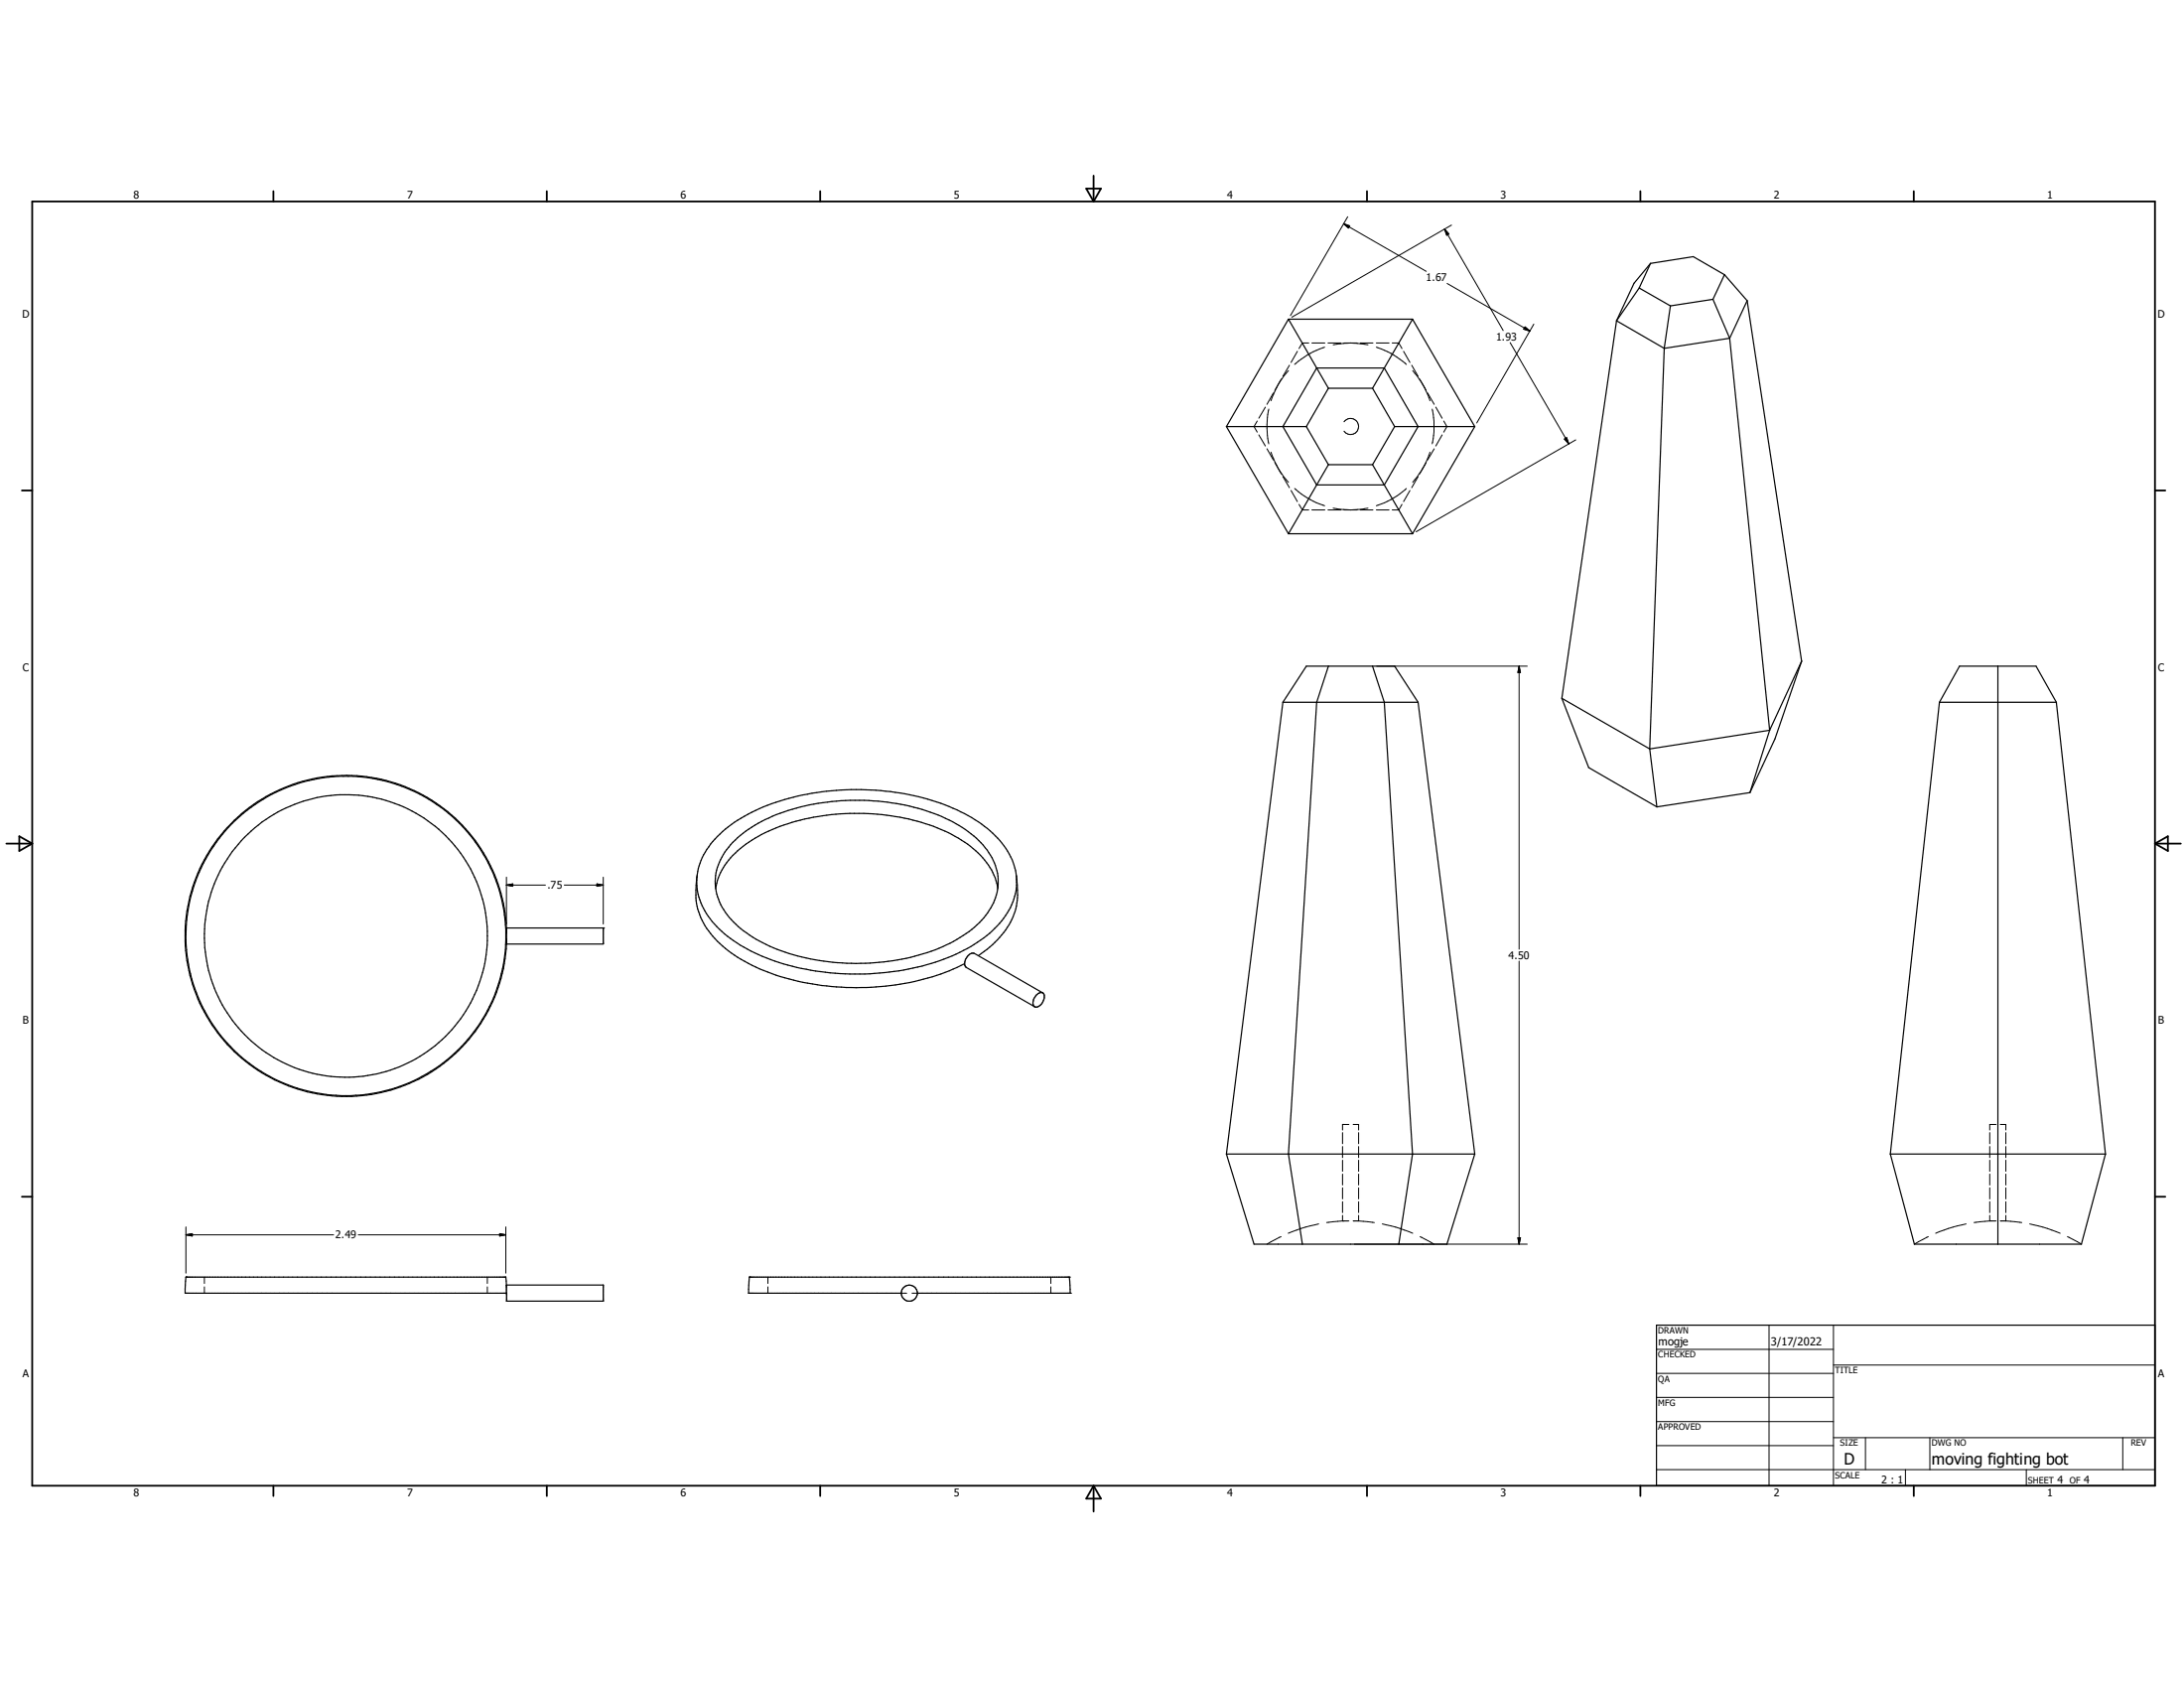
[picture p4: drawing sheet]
<svg xmlns="http://www.w3.org/2000/svg" width="279mm" height="216mm" viewBox="0 0 279 216" stroke-linecap="round" stroke-linejoin="round" font-family="sans-serif">
<g fill="none" stroke="#000" stroke-width=".13">
<path d="M171.9 28.6l10.6 6.1M171.9 28.6l.8 .3-.2 .3zM172.4 27.7l-7.3 12.7M184.8 29.3l7.5 13M184.8 29.3l.6 .6-.3 .2zM185.1 36.3l10.6 6M185.7 28.8l-20.4 11.8M160.8 53.8l-.4 .8 .4 .7M161 55.6l.9 1.4M161.9 52.1l-.9 1.4M162.1 57.4l.8 1.4M162.3 52.3a10.7 10.7 0 0 0 0 4.5"/>
<path d="M162.6 57.8a10.5 10.5 0 0 0 2.2 3.9M162.9 50.3l-.8 1.4M163.1 59.2l.8 1.4M163.9 48.5l-.8 1.4M164.8 47.4a10.3 10.3 0 0 0-2.2 3.9M165 46.7l-.9 1.4M166 44.9l-.8 1.5M167.4 43.9h-.8l-.4 .7M167.8 43.9h1.7M169.5 44.4a10.5 10.5 0 0 0-3.9 2.2M169.9 43.9h1.6M170.6 44.1a11.8 11.8 0 0 1 4.4 0"/>
<path d="M172 54a1.02 1.02 0 0 1 1.5-.2 1.02 1.02 0 0 1 0 1.5 1.02 1.02 0 0 1-1.5-.2M172 43.9h1.6M174 43.9h1.6M176.1 44.4a10.1 10.1 0 0 1 3.8 2.2M176.1 43.9h1.6M178.1 43.9h.8l.5 .7M179.6 44.9l.8 1.5M180.6 46.7l.8 1.4M180.7 47.4l1.3 1.8M181.6 48.5l.4 .7M182 49.2l.9 2.1M182 49.2l.4 .7"/>
<path d="M182.4 59.2l-.8 1.4M182.6 50.3l.9 1.4M182.9 57.8a10.9 10.9 0 0 1-2.2 3.9M183.2 52.3l.3 1.6v1.3l-.3 1.6M183.5 57.4l-.9 1.4M183.7 52.1l.8 1.4M184.5 55.6l-.8 1.4M184.7 53.8l.4 .8-.4 .7M193.2 43.8l7.5 13M195.1 41.8l.6 .5-.8-.2zM196.2 41.5l-7.3 12.6M200.1 56.2l.3-.2 .3 .8z"/>
<path d="M201.6 56.3l-20.4 11.7M164.1 61l.9 1.4M165.2 62.7l.8 1.5M165.6 62.5a10.6 10.6 0 0 0 3.9 2.2M166.2 64.5l.4 .7h.8M167.8 65.2h1.7M169.9 65.2h1.6M170.6 65a11 11 0 0 0 4.4 0M172 65.2h1.6M174 65.2h1.6M176.1 65.2h1.6M179.4 64.5l-.5 .7h-.8"/>
<path d="M179.9 62.5a10.4 10.4 0 0 1-3.8 2.2M180.4 62.7l-.8 1.5M181.4 61l-.8 1.4M176.1 85.2h19.3M194.3 85.2v36.2M194.3 85.2l.2 .8h-.3zM64.8 118.7v.7M64.8 112.2v6M64.8 113.2h5M64.8 113.2l.8-.1v.3zM72.2 113.2h5M76.4 113.1l.8 .1-.8 .2z"/>
<path d="M77.2 112.2v6M64.8 120.1v.6M194.3 122.9v36.2M23.8 157.9h18.9M23.8 157.9l.8-.1v.3zM23.8 156.9v5.9M45.8 157.9h18.9M63.9 157.8l.8 .1-.8 .2zM64.7 156.9v5.9M163.9 158.2l-1.8 .9M168.7 156.5l-2.3 .6-1.6 .6M171.8 156.2h.1"/>
<path d="M171.8 143.8h.1M171.8 143.8v.7M171.8 144.9v1.4M171.8 146.6v1.5M171.8 148.4v1.4M171.8 150.2v1.4M171.8 151.9v1.4M171.8 153.7v1.4M171.8 155.5v.7M171.8 156.2l-2.1 .2M171.8 156.2h.6M171.8 143.8h.6"/>
<path d="M172.4 156.2h.1M172.4 143.8h.1M173.1 156.2h.1M173.1 143.8h.1M173.1 156.2h.7M173.1 143.8h.7v.7M173.3 159.1h22.1M173.8 144.9v1.4M173.8 146.6v1.5M173.8 148.4v1.4M173.8 150.2v1.4M173.8 151.9v1.4"/>
<path d="M173.8 153.7v1.4M173.8 155.5v.7M173.8 156.2l2 .2M176.8 156.5l1.7 .4 2.2 .8M181.7 158.2l1.8 .9M194.2 158.3h.3l-.2 .8zM246.7 158.2l-1.8 .9M251.5 156.5l-1.7 .4-2.2 .8M254.5 156.2h.7M254.5 144.9v1.4M254.5 146.6v1.5M254.5 148.4v1.4"/>
<path d="M254.5 150.2v1.4M254.5 151.9v1.4M254.5 153.7v1.4M254.5 155.5v.7M254.5 156.2l-2 .2M255.2 156.2h.1M255.2 143.8h.1M255.2 143.8h-.7v.7M255.9 156.2h.1M255.9 143.8h.1M255.9 156.2h.7M255.9 143.8h.7v.7"/>
<path d="M256.6 144.9v1.4M256.6 146.6v1.5M256.6 148.4v1.4M256.6 150.2v1.4M256.6 151.9v1.4M256.6 153.7v1.4M256.6 155.5v.7M256.6 156.2l2 .2M259.7 156.5l1.6 .4 2.3 .8M264.5 158.2l1.8 .9M26.1 163.3v.9M26.1 164.6v.8"/>
<path d="M62.3 163.3v.9M62.3 164.6v.8M64.8 165.4v.3M64.8 166.1v.3M98.2 163.3v.9M98.2 164.6v.8M115.3 165.4h.7M116.7 165.4h.7M134.4 163.3v.9M134.4 164.6v.8M211.9 172.6h22.7M211.9 175.7h22.7"/>
<path d="M211.9 178.7h22.7M226.3 169.5v20.5M234.6 174.6h41.1M234.6 169.5v20.5M211.9 181.8h22.7M211.9 184.9h22.7M211.9 188h63.8M234.6 183.9h41.1M238.6 183.9v4.1M243.8 188v2M246.9 183.9v4.1M259.2 188v2"/>
<path d="M271.6 183.9v4.1"/>
</g>
<g fill="none" stroke="#000" stroke-width=".15">
<path d="M209.7 36.8l-2.9 4.2M209.7 36.8l4 2.3M211.2 33.7l5.4-.9 4 2.3M211.2 33.7l-2.2 2.5-2.2 4.8M211.2 33.7l-1.5 3.1M213.7 39.1l-.8 5.5M219.1 38.3l2.2 5M219.1 38.3l-5.4 .8M220.6 35.1l2.9 3.4M220.6 35.1l-1.5 3.2M223.5 38.5l-2.2 4.8M223.5 38.5l7 46.1"/>
<path d="M156.9 54.6h10.2M156.9 54.6l7.9 13.7M164.8 40.8h15.9M164.8 40.8l3.6 6.3M164.8 40.8l-7.9 13.8M167.1 54.6l2.8 4.8M168.4 47.1h8.7l4.3 7.5-4.3 7.4M168.4 47.1l1.5 2.6M168.4 47.1l-4.3 7.5 4.3 7.4h8.7M169.9 49.7h5.7M169.9 49.7l-2.8 4.9M169.9 59.4l-5.1 8.9"/>
<path d="M169.9 59.4h5.7M175.6 49.7l2.8 4.9M175.6 59.4l1.5 2.6M178.4 54.6h10.3M178.4 54.6l-2.8 4.8M180.7 40.8l8 13.8M180.7 40.8l-5.1 8.9M188.7 54.6l-8 13.7M206.8 41l-7 48.3M206.8 41l6.1 3.6M212.9 44.6l-1.8 51.2M221.3 43.3l5.1 50.1"/>
<path d="M221.3 43.3l-8.4 1.3M164.8 68.3h15.9M177.1 62l3.6 6.3M164.1 89.8l3-4.6h11.3l3 4.6M164.1 89.8l-7.2 57.8M164.1 89.8h17.3M169.9 85.2l-1.5 4.6-3.6 57.8 1.8 11.5M175.6 85.2l1.5 4.6 3.6 57.8-1.8 11.5M181.4 89.8l7.3 57.8M199.8 89.3l3.4 8.9 8.8 5M199.8 89.3l11.3 6.5M211.1 95.8l.9 7.4"/>
<path d="M226.4 93.4l-2.5 8M226.4 93.4l-15.3 2.4M230.5 84.6l-3.4 9.9-3.2 6.9M230.5 84.6l-4.1 8.8M248.1 89.8l2.6-4.6h9.8l2.6 4.6M248.1 89.8h15M248.1 89.8l-6.3 57.8M255.6 85.2v73.9M263.1 89.8l6.3 57.8M64.8 118.7v2M64.8 118.7a20.6 20.6 0 0 0-31.8-16.2 20.6 20.6 0 0 0 2.2 35.6 20.6 20.6 0 0 0 26.3-7.2 20.3 20.3 0 0 0 3.3-10.2M64.8 118.7h12.4"/>
<path d="M77.2 118.7h.1M77.2 118.7v2M89.2 112a9.4 9.4 0 0 0 .4 5.3 13.2 13.2 0 0 0 6.1 5.9 31.6 31.6 0 0 0 17 3 29.6 29.6 0 0 0 10.7-2.9M91.5 113.6a8.3 8.3 0 0 1 3.2-5.1 21.7 21.7 0 0 1 11.1-4.2 28 28 0 0 1 16 2.4 11.3 11.3 0 0 1 5.5 5.6l.3 1.3M91.8 107a20.1 20.1 0 0 1 9.1-4.9 34.2 34.2 0 0 1 19.5 .6 17.7 17.7 0 0 1 7.8 5.2 7.4 7.4 0 0 1 0 9.9 18.6 18.6 0 0 1-9.6 5.6 32.8 32.8 0 0 1-22.1-1.5 14.9 14.9 0 0 1-5.9-4.7 7.4 7.4 0 0 1 .6-9.6zM93.8 107.7a18.5 18.5 0 0 1 9.2-4.6l.5-.2a31.2 31.2 0 0 1 10-.3 21.9 21.9 0 0 1 11.1 4.3 8.1 8.1 0 0 1 3.1 5.5 7.5 7.5 0 0 1-3 6.2 20.3 20.3 0 0 1-9.9 4.2 30.7 30.7 0 0 1-13.3-.7 15.8 15.8 0 0 1-8.7-5.4 6.6 6.6 0 0 1 .7-8.7zM130 112a9.1 9.1 0 0 1-.7 6 12.6 12.6 0 0 1-4.1 4.2M223.9 101.4l-11.9 1.8M64.8 120.7h12.4M123.4 123.3l.1-.5 .2-.4a.91 .91 0 0 1 .9-.5l8.8 5.1M123.4 123.3l.2 .4 8.8 5.1M132.6 127.3a.6 .6 0 0 1 1-.1 1.28 1.28 0 0 1-1.2 1.6 .84 .84 0 0 1 0-1.3z"/>
<path d="M156.9 147.6l3.5 11.5h24.7l3.6-11.5M156.9 147.6h31.8M241.8 147.6l3.1 11.5h21.4l3.1-11.5M241.8 147.6h27.6M23.8 163.3h.1M23.8 163.3l-.1 2.1h41.1M23.8 163.3h40.9l.1 1.1h12.4v2h-12.4M64.8 164.4v2M95.9 163.3h.1M95.9 163.3l-.1 2.1h19.5M95.9 163.3h40.9M117.4 165.4h19.5"/>
<path d="M136.8 163.3h.1M136.8 163.3l.1 2.1M136.9 165.4h.1M211.9 169.5h63.8v20.5h-63.8z"/>
<circle cx="44.2" cy="119.7" r="20.5"/>
<circle cx="44.3" cy="119.7" r="18.1"/>
<circle cx="116.3" cy="165.4" r="1.03"/>
</g>
<g fill="none" stroke="#000" stroke-width=".23">
<path d="M4.1 25.8h271.6v164.2h-271.6zM35 24.5v1.3M70 24.5v1.3M104.9 24.5v1.3M139 24.1h1.8l-.9 1.7zM139.9 22.5v3.3M174.9 24.5v1.3M209.9 24.5v1.3M244.8 24.5v1.3M2.8 62.7h1.3M275.7 62.7h1.3M.8 107.9h3.3"/>
<path d="M2.5 107l1.6 .9-1.6 .9zM275.7 107.9h3.3M275.7 107.9l1.6-.9v1.8zM2.8 153.1h1.3M275.7 153.1h1.3M35 190v1.3M70 190v1.3M104.9 190v1.3M139.9 190v3.3M139.9 190l.9 1.7h-1.8zM174.9 190v1.3M209.9 190v1.3"/>
<path d="M244.8 190v1.3"/>
</g>
<path d="M171.9 28.6l.8 .3-.2 .3zM184.8 29.3l.6 .6-.3 .2zM195.1 41.8l.6 .5-.8-.2zM200.1 56.2l.3-.2 .3 .8zM194.3 85.2l.2 .8h-.3zM64.8 113.2l.8-.1v.3zM76.4 113.1l.8 .1-.8 .2zM23.8 157.9l.8-.1v.3zM63.9 157.8l.8 .1-.8 .2zM194.2 158.3h.3l-.2 .8z" fill="#000" stroke="#000" stroke-width=".13"/>
<g font-size="2">
<text x="235.9" y="187.3">D</text>
<text x="247.1" y="187.3">moving fighting bot</text>
</g>
<g font-size="1.4">
<text x="212.1" y="172">mogje</text>
<text x="226.5" y="172.1">3/17/2022</text>
</g>
<g font-size="1.3">
<text x="17.1" y="25.4">8</text>
<text x="52.1" y="25.4">7</text>
<text x="87.1" y="25.4">6</text>
<text x="122" y="25.4">5</text>
<text x="157" y="25.4">4</text>
<text x="192" y="25.4">3</text>
<text x="226.9" y="25.4">2</text>
<text x="261.9" y="25.4">1</text>
<text x="182.5" y="36">1.67</text>
<text x="2.8" y="40.6">D</text>
<text x="276.1" y="40.6">D</text>
<text x="191.4" y="43.6">1.93</text>
<text x="2.9" y="85.8">C</text>
<text x="276.1" y="85.8">C</text>
<text x="70.1" y="113.7">.75</text>
<text x="193" y="122.6">4.50</text>
<text x="2.9" y="131">B</text>
<text x="276.1" y="131">B</text>
<text x="42.9" y="158.4">2.49</text>
<text x="2.9" y="176.2">A</text>
<text x="276.1" y="176.2">A</text>
<text x="17.1" y="191.4">8</text>
<text x="52.1" y="191.4">7</text>
<text x="87.1" y="191.4">6</text>
<text x="122" y="191.4">5</text>
<text x="157" y="191.4">4</text>
<text x="192" y="191.4">3</text>
<text x="226.9" y="191.4">2</text>
<text x="240.7" y="189.8">2 : 1</text>
<text x="261.9" y="191.4">1</text>
<text x="263.2" y="189.7">4</text>
<text x="266.6" y="189.7">4</text>
</g>
<g font-size="1.1">
<text x="212.1" y="170.6">DRAWN</text>
<text x="212.1" y="173.7">CHECKED</text>
<text x="212.1" y="176.7">QA</text>
<text x="212.1" y="179.8">MFG</text>
<text x="234.8" y="175.6">TITLE</text>
<text x="212.1" y="182.9">APPROVED</text>
<text x="235.4" y="185">SIZE</text>
<text x="247.1" y="185">DWG NO</text>
<text x="272.6" y="184.9">REV</text>
<text x="234.8" y="189.1">SCALE</text>
<text x="259.5" y="189.7">SHEET</text>
<text x="264.8" y="189.7">OF</text>
</g>
</svg>
